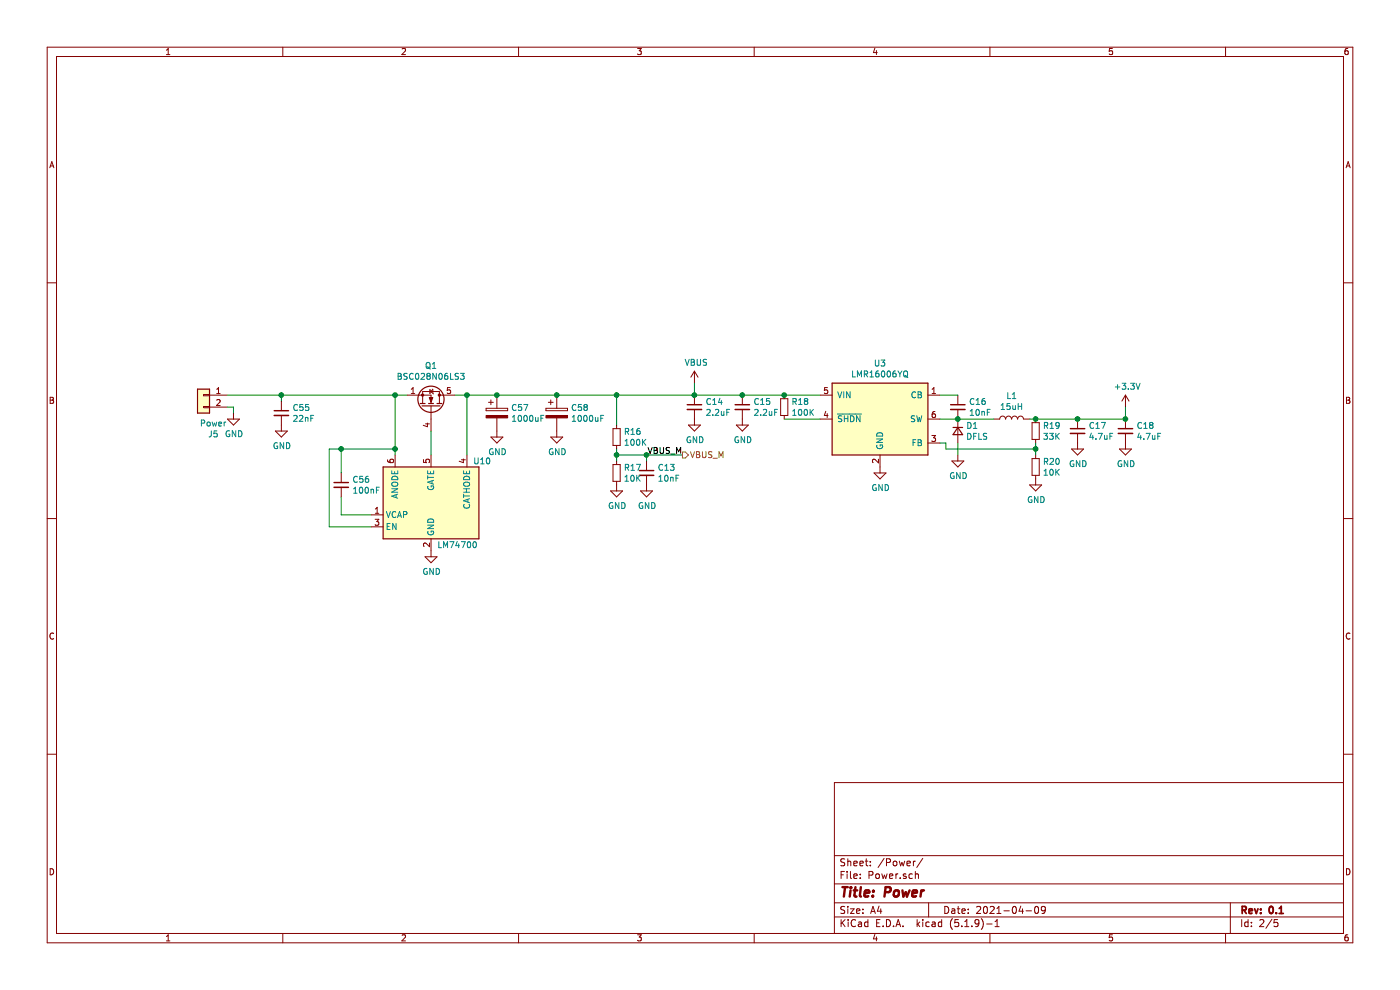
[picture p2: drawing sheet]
EESchema Schematic File Version 4
EELAYER 30 0
EELAYER END
$Descr A4 11693 8268
encoding utf-8
Sheet 2 5
Title "Power"
Date "2021-04-09"
Rev "0.1"
Comp ""
Comment1 ""
Comment2 ""
Comment3 ""
Comment4 ""
$EndDescr
$Comp
L Regulator_Switching:LMR16006YQ U3
U 1 1
P 7350 3500
F 0 "U3" H 7350 3967 50  0000 C CNN
F 1 "LMR16006YQ" H 7350 3876 50  0000 C CNN
F 2 "Package_TO_SOT_SMD:SOT-23-6" H 7350 3000 50  0001 C CIN
F 3 "http://www.ti.com/lit/ds/symlink/lmr16006y-q1.pdf" H 6950 3950 50  0001 C CNN
	1    7350 3500
	1    0    0    -1  
$EndComp
$Comp
L Device:R_Small R18
U 1 1
P 6550 3400
F 0 "R18" H 6609 3446 50  0000 L CNN
F 1 "100K" H 6609 3355 50  0000 L CNN
F 2 "Resistor_SMD:R_0603_1608Metric" H 6550 3400 50  0001 C CNN
F 3 "~" H 6550 3400 50  0001 C CNN
	1    6550 3400
	1    0    0    -1  
$EndComp
$Comp
L Device:R_Small R19
U 1 1
P 8650 3600
F 0 "R19" H 8709 3646 50  0000 L CNN
F 1 "33K" H 8709 3555 50  0000 L CNN
F 2 "Resistor_SMD:R_0603_1608Metric" H 8650 3600 50  0001 C CNN
F 3 "~" H 8650 3600 50  0001 C CNN
	1    8650 3600
	1    0    0    -1  
$EndComp
$Comp
L Device:R_Small R20
U 1 1
P 8650 3900
F 0 "R20" H 8709 3946 50  0000 L CNN
F 1 "10K" H 8709 3855 50  0000 L CNN
F 2 "Resistor_SMD:R_0603_1608Metric" H 8650 3900 50  0001 C CNN
F 3 "~" H 8650 3900 50  0001 C CNN
	1    8650 3900
	1    0    0    -1  
$EndComp
$Comp
L Device:C_Small C16
U 1 1
P 8000 3400
F 0 "C16" H 8092 3446 50  0000 L CNN
F 1 "10nF" H 8092 3355 50  0000 L CNN
F 2 "Capacitor_SMD:C_0603_1608Metric" H 8000 3400 50  0001 C CNN
F 3 "~" H 8000 3400 50  0001 C CNN
	1    8000 3400
	1    0    0    -1  
$EndComp
$Comp
L Device:C_Small C17
U 1 1
P 9000 3600
F 0 "C17" H 9092 3646 50  0000 L CNN
F 1 "4.7uF" H 9092 3555 50  0000 L CNN
F 2 "Capacitor_SMD:C_0805_2012Metric" H 9000 3600 50  0001 C CNN
F 3 "~" H 9000 3600 50  0001 C CNN
	1    9000 3600
	1    0    0    -1  
$EndComp
$Comp
L Device:C_Small C18
U 1 1
P 9400 3600
F 0 "C18" H 9492 3646 50  0000 L CNN
F 1 "4.7uF" H 9492 3555 50  0000 L CNN
F 2 "Capacitor_SMD:C_0805_2012Metric" H 9400 3600 50  0001 C CNN
F 3 "~" H 9400 3600 50  0001 C CNN
	1    9400 3600
	1    0    0    -1  
$EndComp
$Comp
L Device:C_Small C15
U 1 1
P 6200 3400
F 0 "C15" H 6292 3446 50  0000 L CNN
F 1 "2.2uF" H 6292 3355 50  0000 L CNN
F 2 "Capacitor_SMD:C_0805_2012Metric" H 6200 3400 50  0001 C CNN
F 3 "~" H 6200 3400 50  0001 C CNN
	1    6200 3400
	1    0    0    -1  
$EndComp
$Comp
L Device:C_Small C14
U 1 1
P 5800 3400
F 0 "C14" H 5892 3446 50  0000 L CNN
F 1 "2.2uF" H 5892 3355 50  0000 L CNN
F 2 "Capacitor_SMD:C_0805_2012Metric" H 5800 3400 50  0001 C CNN
F 3 "~" H 5800 3400 50  0001 C CNN
	1    5800 3400
	1    0    0    -1  
$EndComp
$Comp
L Device:D_Small D1
U 1 1
P 8000 3600
F 0 "D1" V 7954 3668 50  0000 L CNN
F 1 "DFLS" V 8045 3668 50  0000 L CNN
F 2 "Diode_SMD:D_PowerDI-123" V 8000 3600 50  0001 C CNN
F 3 "~" V 8000 3600 50  0001 C CNN
	1    8000 3600
	0    1    1    0   
$EndComp
$Comp
L Device:L L1
U 1 1
P 8450 3500
F 0 "L1" V 8640 3500 50  0000 C CNN
F 1 "15uH" V 8549 3500 50  0000 C CNN
F 2 "Inductor_SMD:L_Wuerth_MAPI-3015" H 8450 3500 50  0001 C CNN
F 3 "~" H 8450 3500 50  0001 C CNN
	1    8450 3500
	0    -1   -1   0   
$EndComp
$Comp
L power:GND #PWR0115
U 1 1
P 7350 3900
F 0 "#PWR0115" H 7350 3650 50  0001 C CNN
F 1 "GND" H 7355 3727 50  0000 C CNN
F 2 "" H 7350 3900 50  0001 C CNN
F 3 "" H 7350 3900 50  0001 C CNN
	1    7350 3900
	1    0    0    -1  
$EndComp
$Comp
L power:VBUS #PWR0116
U 1 1
P 5800 3200
F 0 "#PWR0116" H 5800 3050 50  0001 C CNN
F 1 "VBUS" H 5815 3373 50  0000 C CNN
F 2 "" H 5800 3200 50  0001 C CNN
F 3 "" H 5800 3200 50  0001 C CNN
	1    5800 3200
	1    0    0    -1  
$EndComp
$Comp
L power:+3.3V #PWR0117
U 1 1
P 9400 3400
F 0 "#PWR0117" H 9400 3250 50  0001 C CNN
F 1 "+3.3V" H 9415 3573 50  0000 C CNN
F 2 "" H 9400 3400 50  0001 C CNN
F 3 "" H 9400 3400 50  0001 C CNN
	1    9400 3400
	1    0    0    -1  
$EndComp
Wire Wire Line
	6850 3500 6550 3500
Wire Wire Line
	6850 3300 6550 3300
Wire Wire Line
	8600 3500 8650 3500
Wire Wire Line
	9400 3500 9400 3400
Connection ~ 9400 3500
Connection ~ 8650 3500
Wire Wire Line
	8650 3500 9000 3500
Connection ~ 9000 3500
Wire Wire Line
	9000 3500 9400 3500
Wire Wire Line
	8300 3500 8000 3500
Connection ~ 8000 3500
Wire Wire Line
	8000 3500 7850 3500
Wire Wire Line
	7850 3300 8000 3300
Wire Wire Line
	8650 3800 8650 3750
Wire Wire Line
	8650 3750 7900 3750
Wire Wire Line
	7900 3750 7900 3700
Wire Wire Line
	7900 3700 7850 3700
Connection ~ 8650 3750
Wire Wire Line
	8650 3750 8650 3700
Wire Wire Line
	5800 3200 5800 3300
Wire Wire Line
	5800 3300 6200 3300
Connection ~ 5800 3300
Connection ~ 6550 3300
Connection ~ 6200 3300
Wire Wire Line
	6200 3300 6550 3300
$Comp
L power:GND #PWR0118
U 1 1
P 6200 3500
F 0 "#PWR0118" H 6200 3250 50  0001 C CNN
F 1 "GND" H 6205 3327 50  0000 C CNN
F 2 "" H 6200 3500 50  0001 C CNN
F 3 "" H 6200 3500 50  0001 C CNN
	1    6200 3500
	1    0    0    -1  
$EndComp
$Comp
L power:GND #PWR0119
U 1 1
P 5800 3500
F 0 "#PWR0119" H 5800 3250 50  0001 C CNN
F 1 "GND" H 5805 3327 50  0000 C CNN
F 2 "" H 5800 3500 50  0001 C CNN
F 3 "" H 5800 3500 50  0001 C CNN
	1    5800 3500
	1    0    0    -1  
$EndComp
$Comp
L power:GND #PWR0120
U 1 1
P 8650 4000
F 0 "#PWR0120" H 8650 3750 50  0001 C CNN
F 1 "GND" H 8655 3827 50  0000 C CNN
F 2 "" H 8650 4000 50  0001 C CNN
F 3 "" H 8650 4000 50  0001 C CNN
	1    8650 4000
	1    0    0    -1  
$EndComp
$Comp
L power:GND #PWR0121
U 1 1
P 9000 3700
F 0 "#PWR0121" H 9000 3450 50  0001 C CNN
F 1 "GND" H 9005 3527 50  0000 C CNN
F 2 "" H 9000 3700 50  0001 C CNN
F 3 "" H 9000 3700 50  0001 C CNN
	1    9000 3700
	1    0    0    -1  
$EndComp
$Comp
L power:GND #PWR0122
U 1 1
P 9400 3700
F 0 "#PWR0122" H 9400 3450 50  0001 C CNN
F 1 "GND" H 9405 3527 50  0000 C CNN
F 2 "" H 9400 3700 50  0001 C CNN
F 3 "" H 9400 3700 50  0001 C CNN
	1    9400 3700
	1    0    0    -1  
$EndComp
$Comp
L power:GND #PWR0123
U 1 1
P 8000 3800
F 0 "#PWR0123" H 8000 3550 50  0001 C CNN
F 1 "GND" H 8005 3627 50  0000 C CNN
F 2 "" H 8000 3800 50  0001 C CNN
F 3 "" H 8000 3800 50  0001 C CNN
	1    8000 3800
	1    0    0    -1  
$EndComp
Wire Wire Line
	8000 3800 8000 3700
$Comp
L Device:R_Small R16
U 1 1
P 5150 3650
F 0 "R16" H 5209 3696 50  0000 L CNN
F 1 "100K" H 5209 3605 50  0000 L CNN
F 2 "Resistor_SMD:R_0603_1608Metric" H 5150 3650 50  0001 C CNN
F 3 "~" H 5150 3650 50  0001 C CNN
	1    5150 3650
	1    0    0    -1  
$EndComp
$Comp
L Device:R_Small R17
U 1 1
P 5150 3950
F 0 "R17" H 5209 3996 50  0000 L CNN
F 1 "10K" H 5209 3905 50  0000 L CNN
F 2 "Resistor_SMD:R_0603_1608Metric" H 5150 3950 50  0001 C CNN
F 3 "~" H 5150 3950 50  0001 C CNN
	1    5150 3950
	1    0    0    -1  
$EndComp
Wire Wire Line
	5150 3750 5150 3800
$Comp
L Device:C_Small C13
U 1 1
P 5400 3950
F 0 "C13" H 5492 3996 50  0000 L CNN
F 1 "10nF" H 5492 3905 50  0000 L CNN
F 2 "Capacitor_SMD:C_0603_1608Metric" H 5400 3950 50  0001 C CNN
F 3 "~" H 5400 3950 50  0001 C CNN
	1    5400 3950
	1    0    0    -1  
$EndComp
Wire Wire Line
	5150 3550 5150 3300
Wire Wire Line
	5150 3300 5800 3300
Wire Wire Line
	5150 3800 5400 3800
Wire Wire Line
	5400 3800 5400 3850
Connection ~ 5150 3800
Wire Wire Line
	5150 3800 5150 3850
$Comp
L power:GND #PWR0124
U 1 1
P 5150 4050
F 0 "#PWR0124" H 5150 3800 50  0001 C CNN
F 1 "GND" H 5155 3877 50  0000 C CNN
F 2 "" H 5150 4050 50  0001 C CNN
F 3 "" H 5150 4050 50  0001 C CNN
	1    5150 4050
	1    0    0    -1  
$EndComp
$Comp
L power:GND #PWR0125
U 1 1
P 5400 4050
F 0 "#PWR0125" H 5400 3800 50  0001 C CNN
F 1 "GND" H 5405 3877 50  0000 C CNN
F 2 "" H 5400 4050 50  0001 C CNN
F 3 "" H 5400 4050 50  0001 C CNN
	1    5400 4050
	1    0    0    -1  
$EndComp
Text Label 5700 3800 2    50   ~ 0
VBUS_M
Wire Wire Line
	5400 3800 5700 3800
Connection ~ 5400 3800
Text HLabel 5700 3800 2    50   Output ~ 0
VBUS_M
$Comp
L Power_Management:LM74700 U10
U 1 1
P 3600 4200
F 0 "U10" H 3950 4550 50  0000 L CNN
F 1 "LM74700" H 3650 3850 50  0000 L CNN
F 2 "Package_TO_SOT_SMD:SOT-23-6" H 3225 3850 50  0001 C CNN
F 3 "http://www.ti.com/lit/gpn/LM74700-Q1" H 3225 3850 50  0001 C CNN
	1    3600 4200
	1    0    0    -1  
$EndComp
$Comp
L Transistor_FET:BSC028N06LS3 Q1
U 1 1
P 3600 3400
F 0 "Q1" V 3942 3400 50  0000 C CNN
F 1 "BSC028N06LS3" V 3851 3400 50  0000 C CNN
F 2 "Package_TO_SOT_SMD:TDSON-8-1" H 3800 3325 50  0001 L CIN
F 3 "http://www.infineon.com/dgdl/Infineon-BSC028N06LS3-DS-v02_02-en.pdf?fileId=db3a30431ddc9372011ebafa4c607f8c" V 3600 3400 50  0001 L CNN
	1    3600 3400
	0    1    -1   0   
$EndComp
Wire Wire Line
	3600 3800 3600 3600
Wire Wire Line
	3300 3800 3300 3750
Wire Wire Line
	3300 3300 3400 3300
Wire Wire Line
	3300 3750 2850 3750
Wire Wire Line
	2850 3750 2850 3950
Connection ~ 3300 3750
Wire Wire Line
	3300 3750 3300 3300
Wire Wire Line
	3100 4300 2850 4300
Wire Wire Line
	2850 4300 2850 4150
Wire Wire Line
	3800 3300 3900 3300
Wire Wire Line
	3900 3300 3900 3800
$Comp
L power:GND #PWR017
U 1 1
P 3600 4600
F 0 "#PWR017" H 3600 4350 50  0001 C CNN
F 1 "GND" H 3605 4427 50  0000 C CNN
F 2 "" H 3600 4600 50  0001 C CNN
F 3 "" H 3600 4600 50  0001 C CNN
	1    3600 4600
	1    0    0    -1  
$EndComp
Connection ~ 5150 3300
Connection ~ 3900 3300
Wire Wire Line
	2350 3350 2350 3300
Wire Wire Line
	2350 3300 3300 3300
Connection ~ 3300 3300
$Comp
L power:GND #PWR016
U 1 1
P 2350 3550
F 0 "#PWR016" H 2350 3300 50  0001 C CNN
F 1 "GND" H 2355 3377 50  0000 C CNN
F 2 "" H 2350 3550 50  0001 C CNN
F 3 "" H 2350 3550 50  0001 C CNN
	1    2350 3550
	1    0    0    -1  
$EndComp
$Comp
L Connector_Generic:Conn_01x02 J5
U 1 1
P 1700 3300
F 0 "J5" H 1618 2975 50  0000 C CNN
F 1 "Power" H 1618 3066 50  0000 C CNN
F 2 "Connector_Phoenix_MSTB:PhoenixContact_MSTBA_2,5_2-G_1x02_P5.00mm_Horizontal" H 1700 3300 50  0001 C CNN
F 3 "~" H 1700 3300 50  0001 C CNN
	1    1700 3300
	-1   0    0    -1  
$EndComp
Wire Wire Line
	1900 3300 2350 3300
Connection ~ 2350 3300
$Comp
L power:GND #PWR01
U 1 1
P 1950 3450
F 0 "#PWR01" H 1950 3200 50  0001 C CNN
F 1 "GND" H 1955 3277 50  0000 C CNN
F 2 "" H 1950 3450 50  0001 C CNN
F 3 "" H 1950 3450 50  0001 C CNN
	1    1950 3450
	1    0    0    -1  
$EndComp
Wire Wire Line
	1900 3400 1950 3400
Wire Wire Line
	1950 3400 1950 3450
$Comp
L Device:C_Small C55
U 1 1
P 2350 3450
F 0 "C55" H 2442 3496 50  0000 L CNN
F 1 "22nF" H 2442 3405 50  0000 L CNN
F 2 "Capacitor_SMD:C_0603_1608Metric" H 2350 3450 50  0001 C CNN
F 3 "~" H 2350 3450 50  0001 C CNN
	1    2350 3450
	1    0    0    -1  
$EndComp
$Comp
L Device:C_Small C56
U 1 1
P 2850 4050
F 0 "C56" H 2942 4096 50  0000 L CNN
F 1 "100nF" H 2942 4005 50  0000 L CNN
F 2 "Capacitor_SMD:C_0603_1608Metric" H 2850 4050 50  0001 C CNN
F 3 "~" H 2850 4050 50  0001 C CNN
	1    2850 4050
	1    0    0    -1  
$EndComp
Wire Wire Line
	3100 4400 2750 4400
Wire Wire Line
	2750 4400 2750 3750
Wire Wire Line
	2750 3750 2850 3750
Connection ~ 2850 3750
$Comp
L Device:CP C57
U 1 1
P 4150 3450
F 0 "C57" H 4268 3496 50  0000 L CNN
F 1 "1000uF" H 4268 3405 50  0000 L CNN
F 2 "Capacitor_THT:CP_Radial_D12.5mm_P5.00mm" H 4188 3300 50  0001 C CNN
F 3 "~" H 4150 3450 50  0001 C CNN
	1    4150 3450
	1    0    0    -1  
$EndComp
$Comp
L power:GND #PWR0138
U 1 1
P 4150 3600
F 0 "#PWR0138" H 4150 3350 50  0001 C CNN
F 1 "GND" H 4155 3427 50  0000 C CNN
F 2 "" H 4150 3600 50  0001 C CNN
F 3 "" H 4150 3600 50  0001 C CNN
	1    4150 3600
	1    0    0    -1  
$EndComp
$Comp
L Device:CP C58
U 1 1
P 4650 3450
F 0 "C58" H 4768 3496 50  0000 L CNN
F 1 "1000uF" H 4768 3405 50  0000 L CNN
F 2 "Capacitor_THT:CP_Radial_D12.5mm_P5.00mm" H 4688 3300 50  0001 C CNN
F 3 "~" H 4650 3450 50  0001 C CNN
	1    4650 3450
	1    0    0    -1  
$EndComp
$Comp
L power:GND #PWR018
U 1 1
P 4650 3600
F 0 "#PWR018" H 4650 3350 50  0001 C CNN
F 1 "GND" H 4655 3427 50  0000 C CNN
F 2 "" H 4650 3600 50  0001 C CNN
F 3 "" H 4650 3600 50  0001 C CNN
	1    4650 3600
	1    0    0    -1  
$EndComp
Connection ~ 4150 3300
Wire Wire Line
	4150 3300 3900 3300
Connection ~ 4650 3300
Wire Wire Line
	4150 3300 4650 3300
Wire Wire Line
	4650 3300 5150 3300
$EndSCHEMATC
